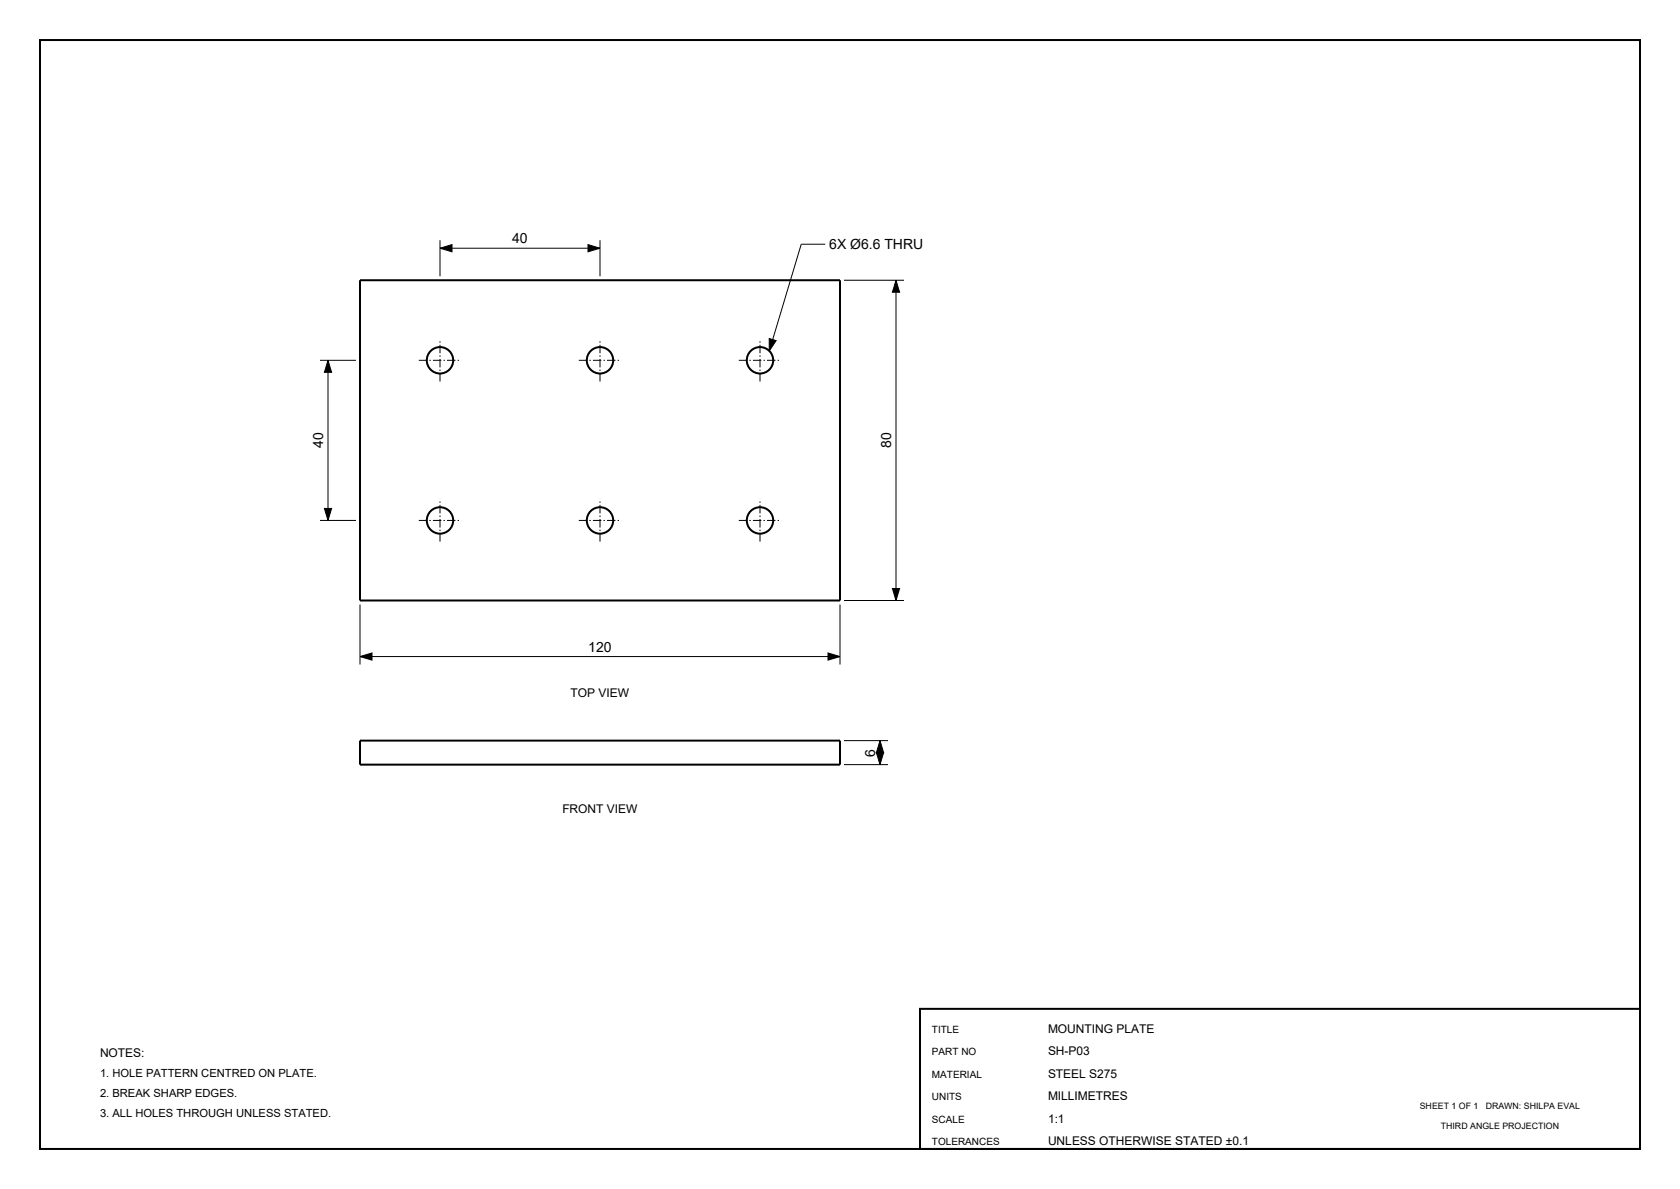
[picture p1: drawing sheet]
<svg xmlns="http://www.w3.org/2000/svg" width="420mm" height="297mm" viewBox="0 0 420 297" stroke-linecap="round" stroke-linejoin="round" font-family="sans-serif">
<g fill="none" stroke="#000" stroke-width=".5">
<path d="M10 10h400v277h-400zM90 70h120v80h-120zM90 185h120v6h-120zM230 252h180v35h-180z"/>
<circle cx="110" cy="90" r="3.3"/>
<circle cx="150" cy="90" r="3.3"/>
<circle cx="190" cy="90" r="3.3"/>
<circle cx="110" cy="130" r="3.3"/>
<circle cx="150" cy="130" r="3.3"/>
<circle cx="190" cy="130" r="3.3"/>
</g>
<g fill="none" stroke="#000" stroke-width=".25">
<path d="M110 60v9M150 60v9M110 62h40M206.3 61h-6l-8 26.7M211 70h15M224 70v80M80 90h9M82 90v40M80 130h9M90 151v15M210 151v15M211 150h15"/>
<path d="M90 164h120M211 191h11M211 185h11M220 185v6"/>
</g>
<path d="M110 62l3-.9v1.8zM147 61.1l3 .9-3 .9zM224 70l.9 3h-1.8zM82 90l.9 3h-1.8zM192.3 84.6l1.7 .5-1.7 2.6zM81.1 127h1.8l-.9 3zM223.1 147h1.8l-.9 3zM90 164l3-.9v1.8zM207 163.1l3 .9-3 .9zM219.1 188h1.8l-.9 3zM220 185l.9 3h-1.8z" fill="#000" stroke="#000" stroke-width=".25"/>
<path d="M104.7 90h10.6M110 95.3v-10.6M144.7 90h10.6M150 95.3v-10.6M184.7 90h10.6M190 95.3v-10.6M104.7 130h10.6M110 135.3v-10.6M144.7 130h10.6M150 135.3v-10.6M184.7 130h10.6M190 135.3v-10.6" fill="none" stroke="#000" stroke-width=".25" stroke-dasharray="2.1 .5 .4 .5" stroke-linecap="butt"/>
<g font-size="3.5">
<text x="128.1" y="60.8">40</text>
<text x="207.3" y="62.2">6X Ø6.6 THRU</text>
<text x="80.8" y="111.9" transform="rotate(-90 80.8 111.9)">40</text>
<text x="222.8" y="111.9" transform="rotate(-90 222.8 111.9)">80</text>
<text x="147.1" y="162.8">120</text>
<text x="218.8" y="189" transform="rotate(-90 218.8 189)">6</text>
</g>
<g font-size="3">
<text x="142.7" y="174">TOP VIEW</text>
<text x="140.6" y="203">FRONT VIEW</text>
<text x="262" y="258">MOUNTING PLATE</text>
<text x="262" y="263.6">SH­P03</text>
<text x="25" y="264">NOTES:</text>
<text x="262" y="269.2">STEEL S275</text>
<text x="262" y="274.8">MILLIMETRES</text>
<text x="262" y="280.4">1:1</text>
<text x="262" y="286">UNLESS OTHERWISE STATED ±0.1</text>
</g>
<g font-size="2.8">
<text x="25" y="269">1. HOLE PATTERN CENTRED ON PLATE.</text>
<text x="25" y="274">2. BREAK SHARP EDGES.</text>
<text x="25" y="279">3. ALL HOLES THROUGH UNLESS STATED.</text>
</g>
<g font-size="2.5">
<text x="233" y="258">TITLE</text>
<text x="233" y="263.6">PART NO</text>
<text x="233" y="269.2">MATERIAL</text>
<text x="233" y="274.8">UNITS</text>
<text x="233" y="280.4">SCALE</text>
<text x="233" y="286">TOLERANCES</text>
</g>
<g font-size="2.2">
<text x="355" y="277">SHEET 1 OF 1</text>
<text x="371.4" y="277">DRAWN: SHILPA EVAL</text>
<text x="360.2" y="282">THIRD ANGLE PROJECTION</text>
</g>
</svg>
